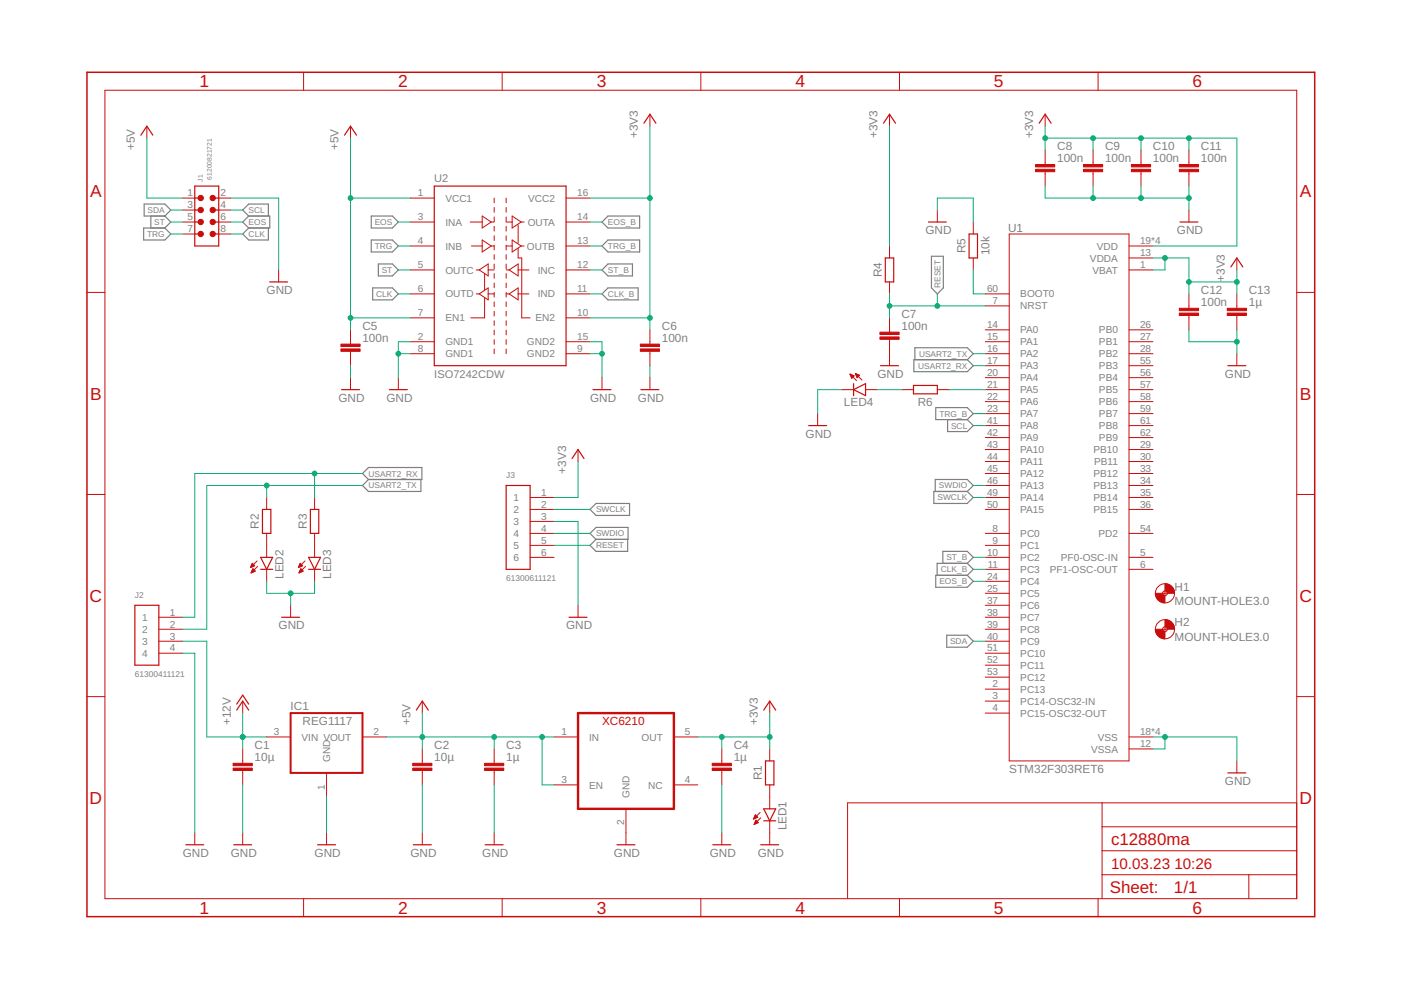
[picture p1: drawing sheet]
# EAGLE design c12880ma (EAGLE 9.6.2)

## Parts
C1  10µ  C_CHIP-0603(1608-METRIC)  [CAPC1608X85]
C2  10µ  C_CHIP-0603(1608-METRIC)  [CAPC1608X85]
C3  1µ  C_CHIP-0603(1608-METRIC)  [CAPC1608X85]
C4  1µ  C_CHIP-0603(1608-METRIC)  [CAPC1608X85]
C5  100n  C_CHIP-0603(1608-METRIC)  [CAPC1608X85]
C6  100n  C_CHIP-0603(1608-METRIC)  [CAPC1608X85]
C7  100n  C_CHIP-0603(1608-METRIC)  [CAPC1608X85]
C8  100n  C_CHIP-0603(1608-METRIC)  [CAPC1608X85]
C9  100n  C_CHIP-0603(1608-METRIC)  [CAPC1608X85]
C10  100n  C_CHIP-0603(1608-METRIC)  [CAPC1608X85]
C11  100n  C_CHIP-0603(1608-METRIC)  [CAPC1608X85]
C12  100n  C_CHIP-0603(1608-METRIC)  [CAPC1608X85]
C13  1µ  C_CHIP-0603(1608-METRIC)  [CAPC1608X85]
H1  MOUNT-HOLE3.0  [3,0]
H2  MOUNT-HOLE3.0  [3,0]
IC1  REG1117  [SOT223]
J1  61200821721  6120XX21721_61200821721  [61200821721]
J2  61300411121  [61300411121]
J3  61300611121  [61300611121]
LED1  LEDCHIP-LED0603  [CHIP-LED0603]
LED2  LEDCHIP-LED0603  [CHIP-LED0603]
LED3  LEDCHIP-LED0603  [CHIP-LED0603]
LED4  LEDCHIP-LED0603  [CHIP-LED0603]
R1  R_CHIP-0603(1608-METRIC)  [RESC1608X60]
R2  R_CHIP-0603(1608-METRIC)  [RESC1608X60]
R3  R_CHIP-0603(1608-METRIC)  [RESC1608X60]
R4  R_CHIP-0603(1608-METRIC)  [RESC1608X60]
R5  10k  R_CHIP-0603(1608-METRIC)  [RESC1608X60]
R6  R_CHIP-0603(1608-METRIC)  [RESC1608X60]
U1  STM32F303RET6  [QFP50P1200X1200X160-64N]
U2  ISO7242CDW  [SO-16DW]
U$1  XC6210  [SOT23-5]

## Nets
+3V3: C4.1 C6.1 C8.1 C9.1 C10.1 C11.1 C12.1 C13.1 J3.1 R1.2 R4.2 U1.1(VBAT) U1.13(VDDA) U1.19(VDD) U1.32(VDD) U1.48(VDD) U1.64(VDD) U2.10(EN2) U2.16(VCC2) U$1.5(OUT)
+5V: C2.1 C3.1 C5.1 IC1.2(VOUT) J1.1 U2.1(VCC1) U2.7(EN1) U$1.1(IN) U$1.3(EN)
+12V: C1.1 IC1.3(VIN) J2.3
CLK: J1.8 U2.6(OUTD)
CLK_B: U1.11(PC3) U2.11(IND)
EOS: J1.6 U2.3(INA)
EOS_B: U1.24(PC4) U2.14(OUTA)
GND: C1.2 C2.2 C3.2 C4.2 C5.2 C6.2 C7.2 C8.2 C9.2 C10.2 C11.2 C12.2 C13.2 IC1.1(GND) J1.2 J2.4 J3.3 LED1.C LED2.C LED3.C LED4.C R5.2 U1.12(VSSA) U1.18(VSS) U1.31(VSS) U1.47(VSS) U1.63(VSS) U2.2(GND1) U2.8(GND1) U2.9(GND2) U2.15(GND2) U$1.2(GND)
N$3: LED2.A R2.1
N$4: LED1.A R1.1
N$5: LED3.A R3.1
N$8: R5.1 U1.60(BOOT0)
N$9: R6.1 U1.21(PA5)
N$10: LED4.A R6.2
RESET: C7.1 J3.5 R4.1 U1.7(NRST)
SCL: J1.4 U1.41(PA8)
SDA: J1.3 U1.40(PC9)
ST: J1.5 U2.5(OUTC)
ST_B: U1.10(PC2) U2.12(INC)
SWCLK: J3.2 U1.49(PA14)
SWDIO: J3.4 U1.46(PA13)
TRG: J1.7 U2.4(INB)
TRG_B: U1.23(PA7) U2.13(OUTB)
USART2_RX: J2.1 R3.2 U1.17(PA3)
USART2_TX: J2.2 R2.2 U1.16(PA2)
Unconnected: J3.6 U1.2(PC13) U1.3(PC14-OSC32-IN) U1.4(PC15-OSC32-OUT) U1.5(PF0-OSC-IN) U1.6(PF1-OSC-OUT) U1.8(PC0) U1.9(PC1) U1.14(PA0) U1.15(PA1) U1.20(PA4) U1.22(PA6) U1.25(PC5) U1.26(PB0) U1.27(PB1) U1.28(PB2) U1.29(PB10) U1.30(PB11) U1.33(PB12) U1.34(PB13) U1.35(PB14) U1.36(PB15) U1.37(PC6) U1.38(PC7) U1.39(PC8) U1.42(PA9) U1.43(PA10) U1.44(PA11) U1.45(PA12) U1.50(PA15) U1.51(PC10) U1.52(PC11) U1.53(PC12) U1.54(PD2) U1.55(PB3) U1.56(PB4) U1.57(PB5) U1.58(PB6) U1.59(PB7) U1.61(PB8) U1.62(PB9) U$1.4(NC)

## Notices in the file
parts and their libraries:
Wurth_Connectors_WR-BHD: Copyright: Würth Elektronik
